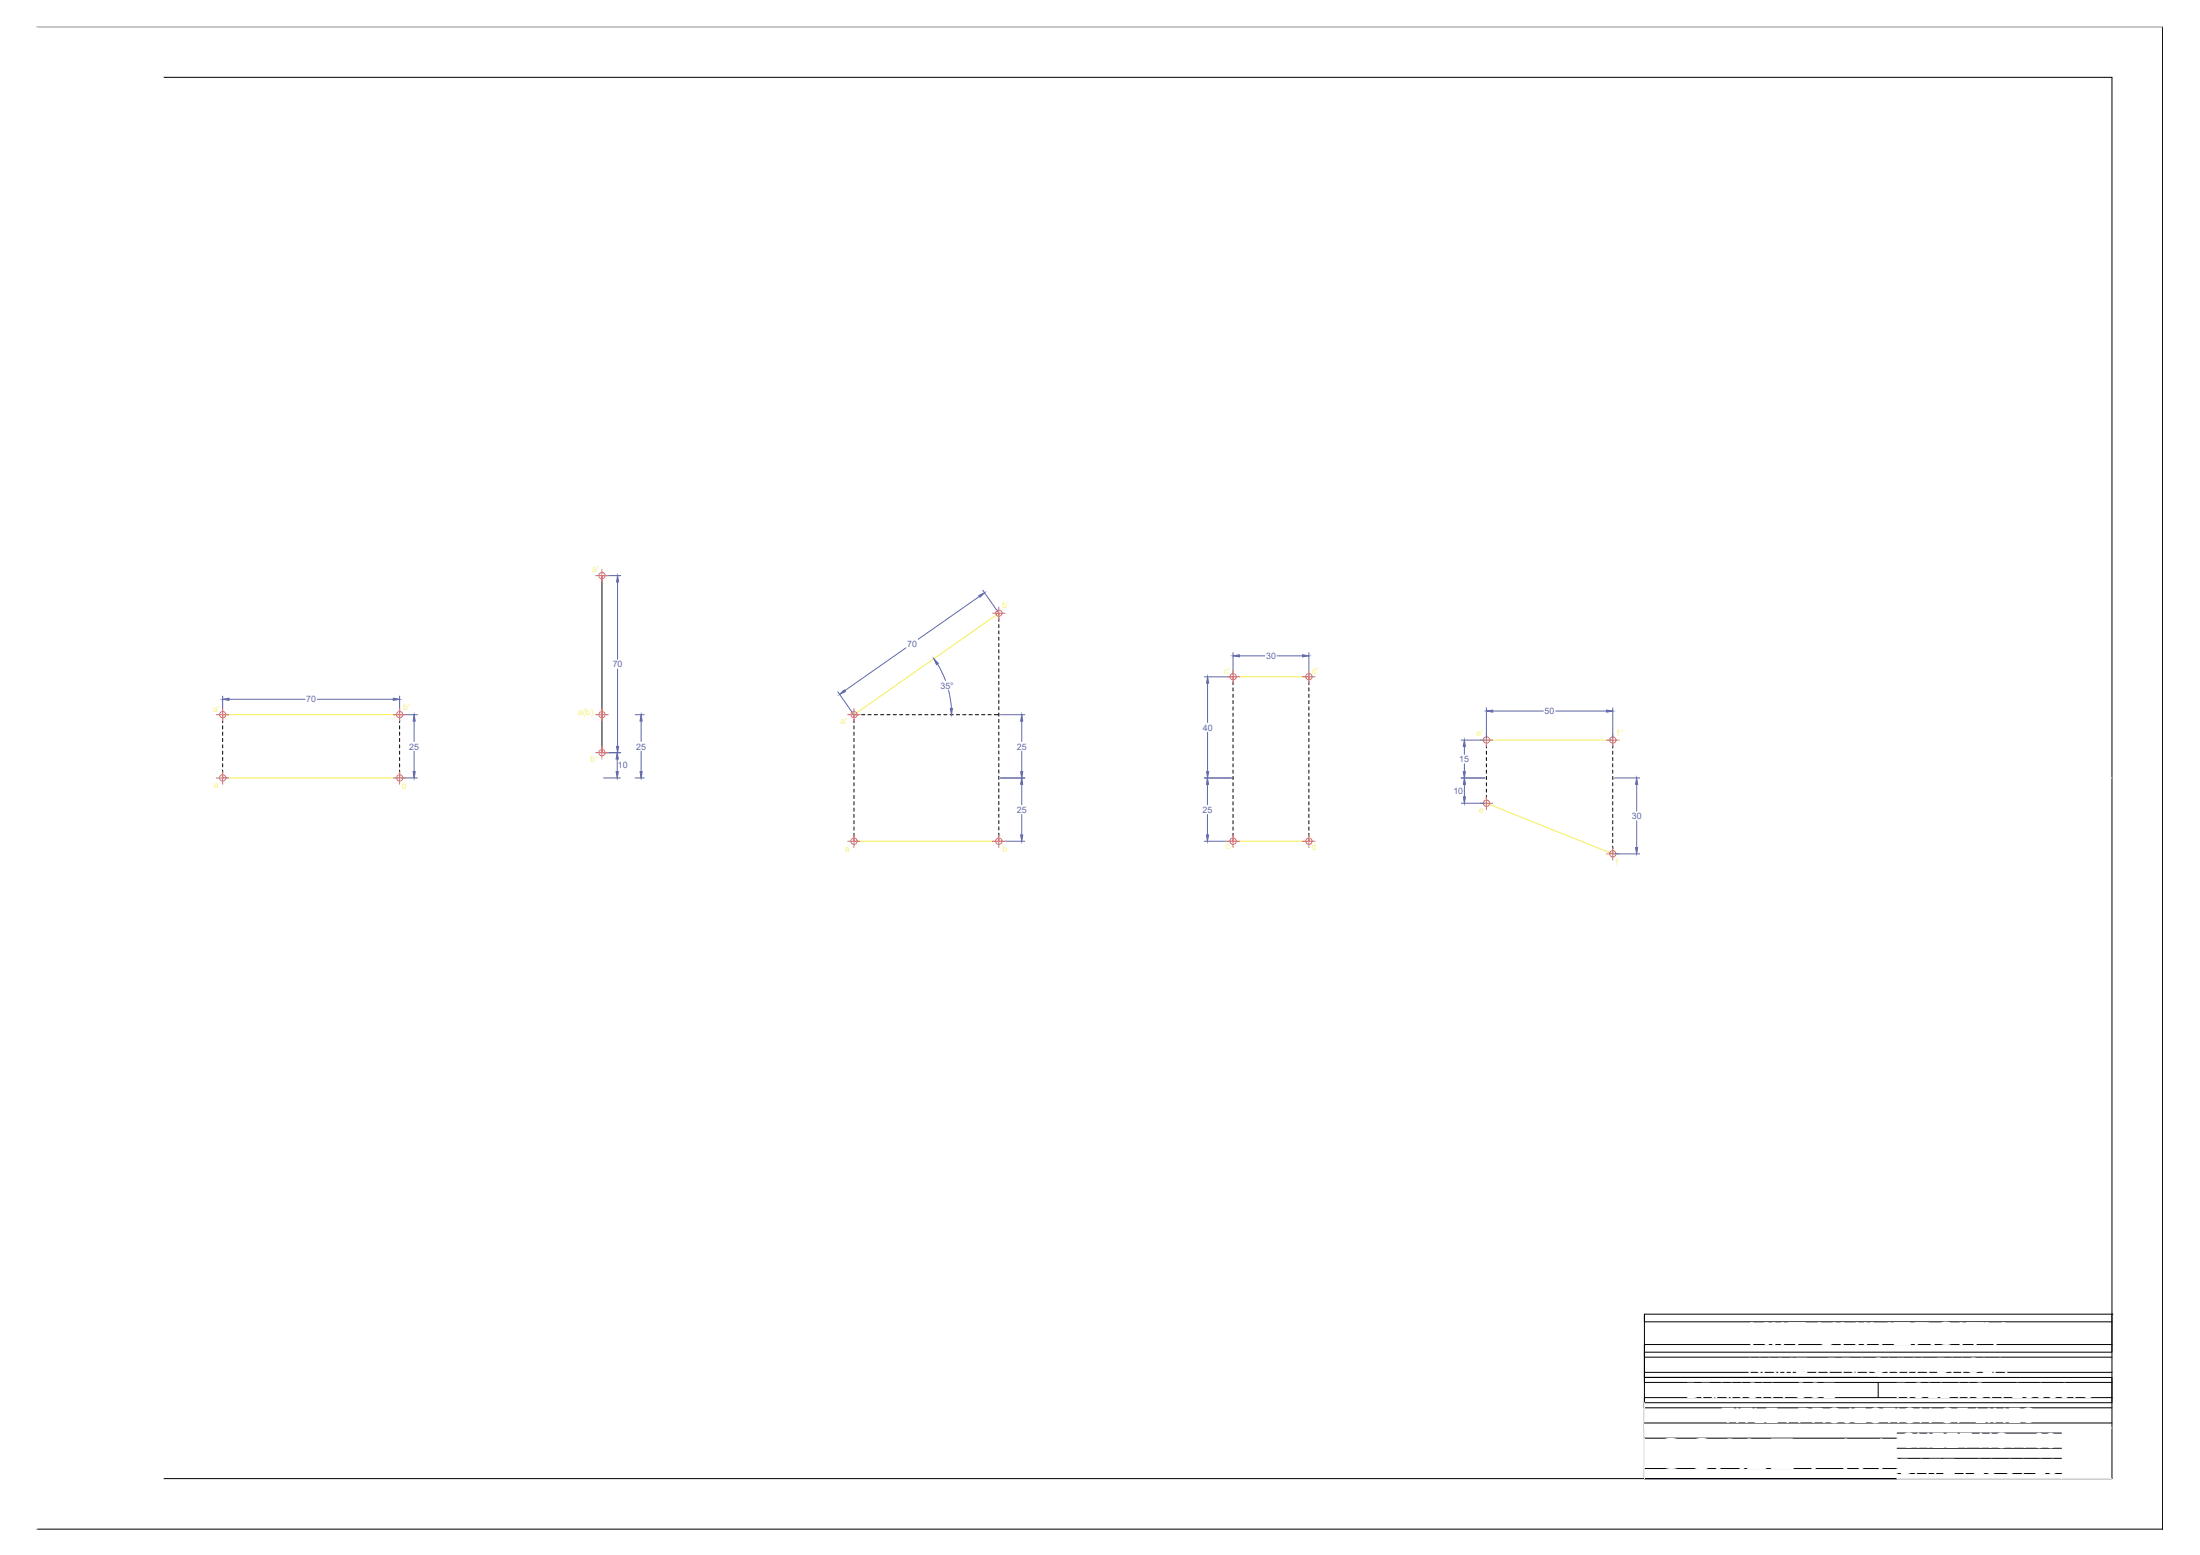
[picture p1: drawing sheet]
<svg xmlns="http://www.w3.org/2000/svg" width="841mm" height="594mm" viewBox="0 0 841 594" stroke-linecap="round" stroke-linejoin="round" font-family="sans-serif">
<!-- layer: 0 -->
<g fill="none" stroke="#000" stroke-width=".38">
<path d="M14.1 10.2h812.6v574M62.4 29.5h745v535.4M230.1 219.9v67.7M381.8 234.3v.7M381.8 236.2v1.2M381.8 238.6v1.2M381.8 241v1.2M381.8 243.4v1.2M381.8 245.8v1.2M381.8 248.2v1.2M381.8 250.7v1.1M381.8 253.1v1.2"/>
<path d="M381.8 255.5v1.2M381.8 257.9v1.2M471.4 258.6v.6M500.4 258.6v.6M85.1 273.1v.6M85.1 274.9v1.2M85.1 277.3v1.2M85.1 279.7v1.2M152.8 273.1v.6M152.8 274.9v1.2M152.8 277.3v1.2M152.8 279.7v1.2"/>
<path d="M326.5 274.9v1.2M326.5 277.3v1.2M326.5 279.7v1.2M328.2 273.1h-1.7v.6M329.4 273.1h1.2M331.8 273.1h1.2M334.2 273.1h1.2M336.6 273.1h1.2M339 273.1h1.3M341.4 273.1h1.3M343.9 273.1h1.2M346.3 273.1h1.2"/>
<path d="M348.7 273.1h1.2M351.1 273.1h1.2M353.6 273.1h1.1M356 273.1h1.2M358.4 273.1h1.2M360.8 273.1h1.2M363.2 273.1h1.2M365.6 273.1h1.2M368 273.1h1.3M370.4 273.1h1.3M372.9 273.1h1.2M375.3 273.1h1.2"/>
<path d="M377.7 273.1h1.2M380.1 273.1h1.7M381.8 260.3v1.2M381.8 262.7v1.2M381.8 265.1v1.3M381.8 267.5v1.3M381.8 270v1.2M381.8 272.4v1.2M381.8 274.8v1.2M381.8 277.2v1.2M381.8 279.7v1.1M471.4 260.4v1.2"/>
<path d="M471.4 262.8v1.2M471.4 265.2v1.2M471.4 267.6v1.3M471.4 270v1.3M471.4 272.5v1.2M471.4 274.9v1.2M471.4 277.3v1.2M471.4 279.7v1.2M500.4 260.4v1.2M500.4 262.8v1.2M500.4 265.2v1.2M500.4 267.6v1.3"/>
<path d="M500.4 270v1.3M500.4 272.5v1.2M500.4 274.9v1.2M500.4 277.3v1.2M500.4 279.7v1.2M85.1 282.1v1.2M85.1 284.6v1.2M85.1 287v1.2M85.1 289.4v1.2M85.1 291.8v1.2M85.1 294.2v1.2M85.1 296.6v.6"/>
<path d="M152.8 282.1v1.2M152.8 284.6v1.2M152.8 287v1.2M152.8 289.4v1.2M152.8 291.8v1.2M152.8 294.2v1.2M152.8 296.6v.6M326.5 282.1v1.2M326.5 284.6v1.2M326.5 287v1.2M326.5 289.4v1.2M326.5 291.8v1.2"/>
<path d="M326.5 294.2v1.2M326.5 296.6v1.2M326.5 299v1.2M381.8 282.1v1.2M381.8 284.5v1.2M381.8 286.9v1.2M381.8 289.3v1.2M381.8 291.7v1.2M381.8 294.1v1.3M381.8 296.5v1.3M381.8 299v1.2M471.4 282.1v1.2"/>
<path d="M471.4 284.6v1.2M471.4 287v1.2M471.4 289.4v1.2M471.4 291.8v1.2M471.4 294.2v1.2M471.4 296.6v1.2M471.4 299v1.2M500.4 296.6v1.2M500.4 282.1v1.2M500.4 284.6v1.2M500.4 287v1.2M500.4 289.4v1.2"/>
<path d="M500.4 291.8v1.2M500.4 294.2v1.2M500.4 299v1.2M568.2 282.7v.6M568.2 284.6v1.2M568.2 287v1.2M568.2 289.4v1.2M568.2 291.8v1.2M568.2 294.2v1.2M568.2 296.6v1.2M568.2 299v1.2M616.5 296.6v1.2"/>
<path d="M616.5 282.7v.6M616.5 284.6v1.2M616.5 287v1.2M616.5 289.4v1.2M616.5 291.8v1.2M616.5 294.2v1.2M616.5 299v1.2M326.5 301.5v1.1M326.5 303.9v1.2M326.5 306.3v1.2M326.5 308.7v1.2M326.5 311.1v1.2"/>
<path d="M326.5 313.5v1.2M326.5 315.9v1.3M326.5 318.3v1.3M381.8 301.4v1.2M381.8 303.8v1.2M381.8 306.2v1.2M381.8 308.6v1.2M381.8 311.1v1.2M381.8 313.5v1.2M381.8 315.9v1.2M381.8 318.3v1.2M471.4 301.5v1.1"/>
<path d="M471.4 303.9v1.2M471.4 306.3v1.2M471.4 308.7v1.2M471.4 311.1v1.2M471.4 313.5v1.2M471.4 315.9v1.3M471.4 318.3v1.3M500.4 301.5v1.1M500.4 303.9v1.2M500.4 306.3v1.2M500.4 308.7v1.2M500.4 311.1v1.2"/>
<path d="M500.4 313.5v1.2M500.4 315.9v1.3M500.4 318.3v1.3M568.2 301.5v1.1M568.2 303.9v1.2M568.2 306.3v.6M616.5 301.5v1.1M616.5 303.9v1.2M616.5 306.3v1.2M616.5 308.7v1.2M616.5 311.1v1.2M616.5 313.5v1.2"/>
<path d="M616.5 315.9v1.3M616.5 318.3v1.3M326.5 320.8v.6M381.8 320.7v.7M471.4 320.8v.6M500.4 320.8v.6M616.5 320.8v1.2M616.5 323.2v1.2M616.5 325.6v.6M628.6 502.1v2.9h178.8M807.4 502.1h-178.8v62.8h178.8M807.4 502.1h.1"/>
<path d="M807.4 502.1v14.5h-178.8v9.6h178.8v9.7h-178.8v10M807.4 513.7h-178.8v4.8h178.8M710.6 526.2h-82h89.4M718 528.2v5.8M718 528.2h89.4M807.4 524.3h-178.8v3.9h89.4M807.4 534h-178.8v3.8v-1.9v1.9h178.8M628.6 543.9v5.8M628.6 543.6h178.8M628.6 549.4h96.6M725.2 547.5h62.9M725.2 553.3h62.9"/>
<path d="M725.2 557.1h62.9M62.4 564.9h745M725.2 564.9h-96.6h96.6M725.2 561h-96.6v3.9M725.2 562.9h62.9M14.1 584.2h812.6M826.7 584.2h.1"/>
</g>
<path d="M826.7 10.2h-812.6v574M62.4 29.5v535.4M62.4 297.2h745M628.6 535.9v9.6h178.8M628.6 543.6v21.3M725.2 545.5v19.4h62.9M725.2 547.5v-2v9.7h62.9M725.2 553.3v11.6M788.1 545.5v19.4h19.3" fill="none" stroke="#fff" stroke-width=".38"/>
<path d="M381.8 234.3l-55.3 38.8M471.4 258.6h29M85.1 273.1h67.7M85.1 297.2h67.7M568.2 282.7h48.3M568.2 306.9l48.3 19.3M326.5 321.4h55.3M471.4 321.4h29" fill="none" stroke="#f4ee51" stroke-width=".38"/>
<g fill="none" stroke="#5e67af" stroke-width=".38">
<path d="M230.7 219.9h6.6M236.1 222.3v29.6M374.4 227.8l-23.4 16.4M375.7 225.5l5.8 8.3M236.1 255.6v29.6M346.4 247.5l-23.5 16.4M358.4 253.6l3 6.4M460.4 258.6h10.4M471.4 249.3v8.7M473.8 250.6h9.8M488.2 250.6h9.8M500.4 249.3v8.7"/>
<path d="M85.1 265.9v6.6M87.5 267.2h29.1M121.3 267.2h29.1M152.8 265.9v6.6M153.4 273.1h6.1M158.3 275.5v7.8M242.8 273.1h3.5M245.1 275.5v7.8M320.3 264.3l5.8 8.3M362.6 263.6l1.1 7M382.5 273.1h9.3M390.6 275.5v7.8"/>
<path d="M461.6 261v15.1M461.6 279.7v15.1M568.2 270.4v11.7M570.6 271.7h19.4M594.7 271.7h19.4M616.5 270.4v11.7M153.4 297.2h6.1M158.3 287v7.8M230.7 297.2h6.5M230.7 287.6h6.6M236 290v4.8M242.8 297.2h3.5"/>
<path d="M245.1 287v7.8M382.5 297.2h9.3M390.6 287v7.8M390.6 299.6v7.9M460.4 297.2h10.4M461.6 299.6v7.9M558.6 297.2h9M558.6 282.7h9M559.8 285.2v3M559.8 291.8v3M559.8 299.6v4.9M617.1 297.2h9.8"/>
<path d="M625.7 299.6v10.3M390.6 311.2v7.8M461.6 311.2v7.8M558.6 306.9h9M625.7 313.6v10.2M382.5 321.4h9.3M460.4 321.4h10.4M617.1 326.2h9.8"/>
</g>
<g fill="#5e67af" stroke="#5e67af" stroke-width=".38">
<path d="M85.1 267.2l2.4-.5v.8z"/>
<path d="M150.4 266.7l2.4 .5-2.4 .3z"/>
<path d="M158.3 273.1l.4 2.4h-.8z"/>
<path d="M157.9 294.8h.8l-.4 2.4z"/>
<path d="M236.1 219.9l.4 2.4h-.8z"/>
<path d="M235.7 285.2h.8l-.4 2.4z"/>
<path d="M236 287.6l.4 2.4h-.9z"/>
<path d="M235.5 294.8h.9l-.4 2.4z"/>
<path d="M245.1 273.1l.4 2.4h-.8z"/>
<path d="M244.7 294.8h.8l-.4 2.4z"/>
<path d="M390.6 273.1l.4 2.4h-.8z"/>
<path d="M390.2 294.8h.8l-.4 2.4z"/>
<path d="M390.2 319h.8l-.4 2.4z"/>
<path d="M390.6 297.2l.4 2.4h-.8z"/>
<path d="M321 265.3l1.7-1.7 .5 .6z"/>
<path d="M374.2 227.5l2.2-1-1.8 1.7z"/>
<path d="M363.3 270.7l.8-.1-.3 2.5z"/>
<path d="M357 251.7l1.7 1.7-.7 .5z"/>
<path d="M471.4 250.6l2.4-.5v.9z"/>
<path d="M498 250.1l2.4 .5-2.4 .4z"/>
<path d="M461.6 258.6l.5 2.4h-.9z"/>
<path d="M461.2 294.8h.9l-.5 2.4z"/>
<path d="M461.6 297.2l.4 2.4h-.8z"/>
<path d="M461.2 319h.8l-.4 2.4z"/>
<path d="M559.8 282.7l.4 2.5h-.8z"/>
<path d="M559.4 294.8h.8l-.4 2.4z"/>
<path d="M559.8 297.2l.4 2.4h-.8z"/>
<path d="M559.4 304.5h.8l-.4 2.4z"/>
<path d="M568.2 271.7l2.4-.4v.8z"/>
<path d="M614.1 271.3l2.4 .4-2.4 .4z"/>
<path d="M625.7 297.2l.4 2.4h-.9z"/>
<path d="M625.2 323.8h.9l-.4 2.4z"/>
</g>
<g fill="none" stroke="#f27172" stroke-width=".38">
<path d="M227.7 219.9h4.8M230.1 217.5v4.8M379.4 234.3h4.9M381.8 231.9v4.8M469 258.6h4.8M471.4 256.2v4.8M498 258.6h4.8M500.4 256.2v4.8M82.7 273.1h4.8M85.1 270.6v4.9M150.4 273.1h4.8M152.8 270.6v4.9"/>
<path d="M227.7 273.1h4.8M230.1 270.6v4.9M324 273.1h4.9M326.5 270.6v4.9M82.7 297.2h4.8M85.1 294.8v4.8M150.4 297.2h4.8M152.8 294.8v4.8M227.7 287.6h4.8M230.1 285.2v4.8M565.8 282.7h4.8M568.2 280.3v4.9"/>
<path d="M614.1 282.7h4.8M616.5 280.3v4.9M326.5 319v4.8M381.8 319v4.8M471.4 319v4.8M500.4 319v4.8M565.8 306.9h4.8M568.2 304.5v4.8M324 321.4h4.9M379.4 321.4h4.9M469 321.4h4.8M498 321.4h4.8"/>
<path d="M614.1 326.2h4.8M616.5 323.8v4.8"/>
<circle cx="230.1" cy="219.9" r="1.21"/>
<circle cx="381.9" cy="234.3" r="1.21"/>
<circle cx="471.4" cy="258.6" r="1.21"/>
<circle cx="500.4" cy="258.6" r="1.21"/>
<circle cx="85.1" cy="273" r="1.21"/>
<circle cx="152.8" cy="273" r="1.21"/>
<circle cx="230.1" cy="273" r="1.21"/>
<circle cx="326.5" cy="273" r="1.21"/>
<circle cx="85.1" cy="297.2" r="1.21"/>
<circle cx="152.8" cy="297.2" r="1.21"/>
<circle cx="230.1" cy="287.5" r="1.21"/>
<circle cx="568.2" cy="282.7" r="1.21"/>
<circle cx="616.5" cy="282.7" r="1.21"/>
<circle cx="568.2" cy="306.9" r="1.21"/>
<circle cx="326.5" cy="321.4" r="1.21"/>
<circle cx="381.9" cy="321.4" r="1.21"/>
<circle cx="471.4" cy="321.4" r="1.21"/>
<circle cx="500.4" cy="321.4" r="1.21"/>
<circle cx="616.5" cy="326.2" r="1.21"/>
</g>
<text font-size="16.2" fill="#fff" x="633.5" y="561.2">SCALE : 1:1</text>
<text font-size="12.1" fill="#fff" x="668.3" y="513.8">KIIT UNIVERSITY</text>
<g font-size="8.1" fill="#fff">
<text x="668" y="524.4">NAME : PRAGNYA BHOLA</text>
<text x="644.4" y="534.1">BRANCH : CSE</text>
<text x="724.5" y="534.1">ROLL NO. : 2505075</text>
<text x="658.1" y="543.7">TITLE : PROJECTION OF LINES</text>
<text x="727" y="553.4">SHEET NO. : 03</text>
<text x="726.1" y="563">DATE : 28-01-26</text>
</g>
<g font-size="3.4" fill="#f7f281">
<text x="226.4" y="218.6">a'</text>
<text x="383.1" y="232.5">b'</text>
<text x="468" y="257.7">c'</text>
<text x="501.5" y="257.5">d'</text>
<text x="81.4" y="271.9">a'</text>
<text x="154.2" y="271.3">b'</text>
<text x="220.9" y="273">a(b)</text>
<text x="321.3" y="276.8">a'</text>
<text x="564.4" y="281.3">e'</text>
<text x="618.2" y="281.3">f '</text>
<text x="225.7" y="291.2">b'</text>
<text x="81.7" y="300.9">a</text>
<text x="153.7" y="301.5">b</text>
<text x="565.4" y="310.7">e</text>
<text x="323" y="325.6">a</text>
<text x="383.3" y="325.5">b</text>
<text x="468.5" y="324.5">c</text>
<text x="501.3" y="324.7">d</text>
<text x="617.8" y="330.3">f</text>
</g>
<g font-size="3.4" fill="#5e67af">
<text x="346.8" y="247.1">70</text>
<text x="484" y="251.8">30</text>
<text x="234.2" y="254.9">70</text>
<text x="359.5" y="263.1">35°</text>
<text x="117.1" y="268.4">70</text>
<text x="590.5" y="272.8">50</text>
<text x="459.8" y="279.1">40</text>
<text x="156.4" y="286.3">25</text>
<text x="243.2" y="286.3">25</text>
<text x="388.7" y="286.3">25</text>
<text x="236.2" y="293.6">10</text>
<text x="557.8" y="291.2">15</text>
<text x="555.6" y="303.2">10</text>
<text x="388.7" y="310.5">25</text>
<text x="459.7" y="310.5">25</text>
<text x="623.8" y="312.9">30</text>
</g>
</svg>
